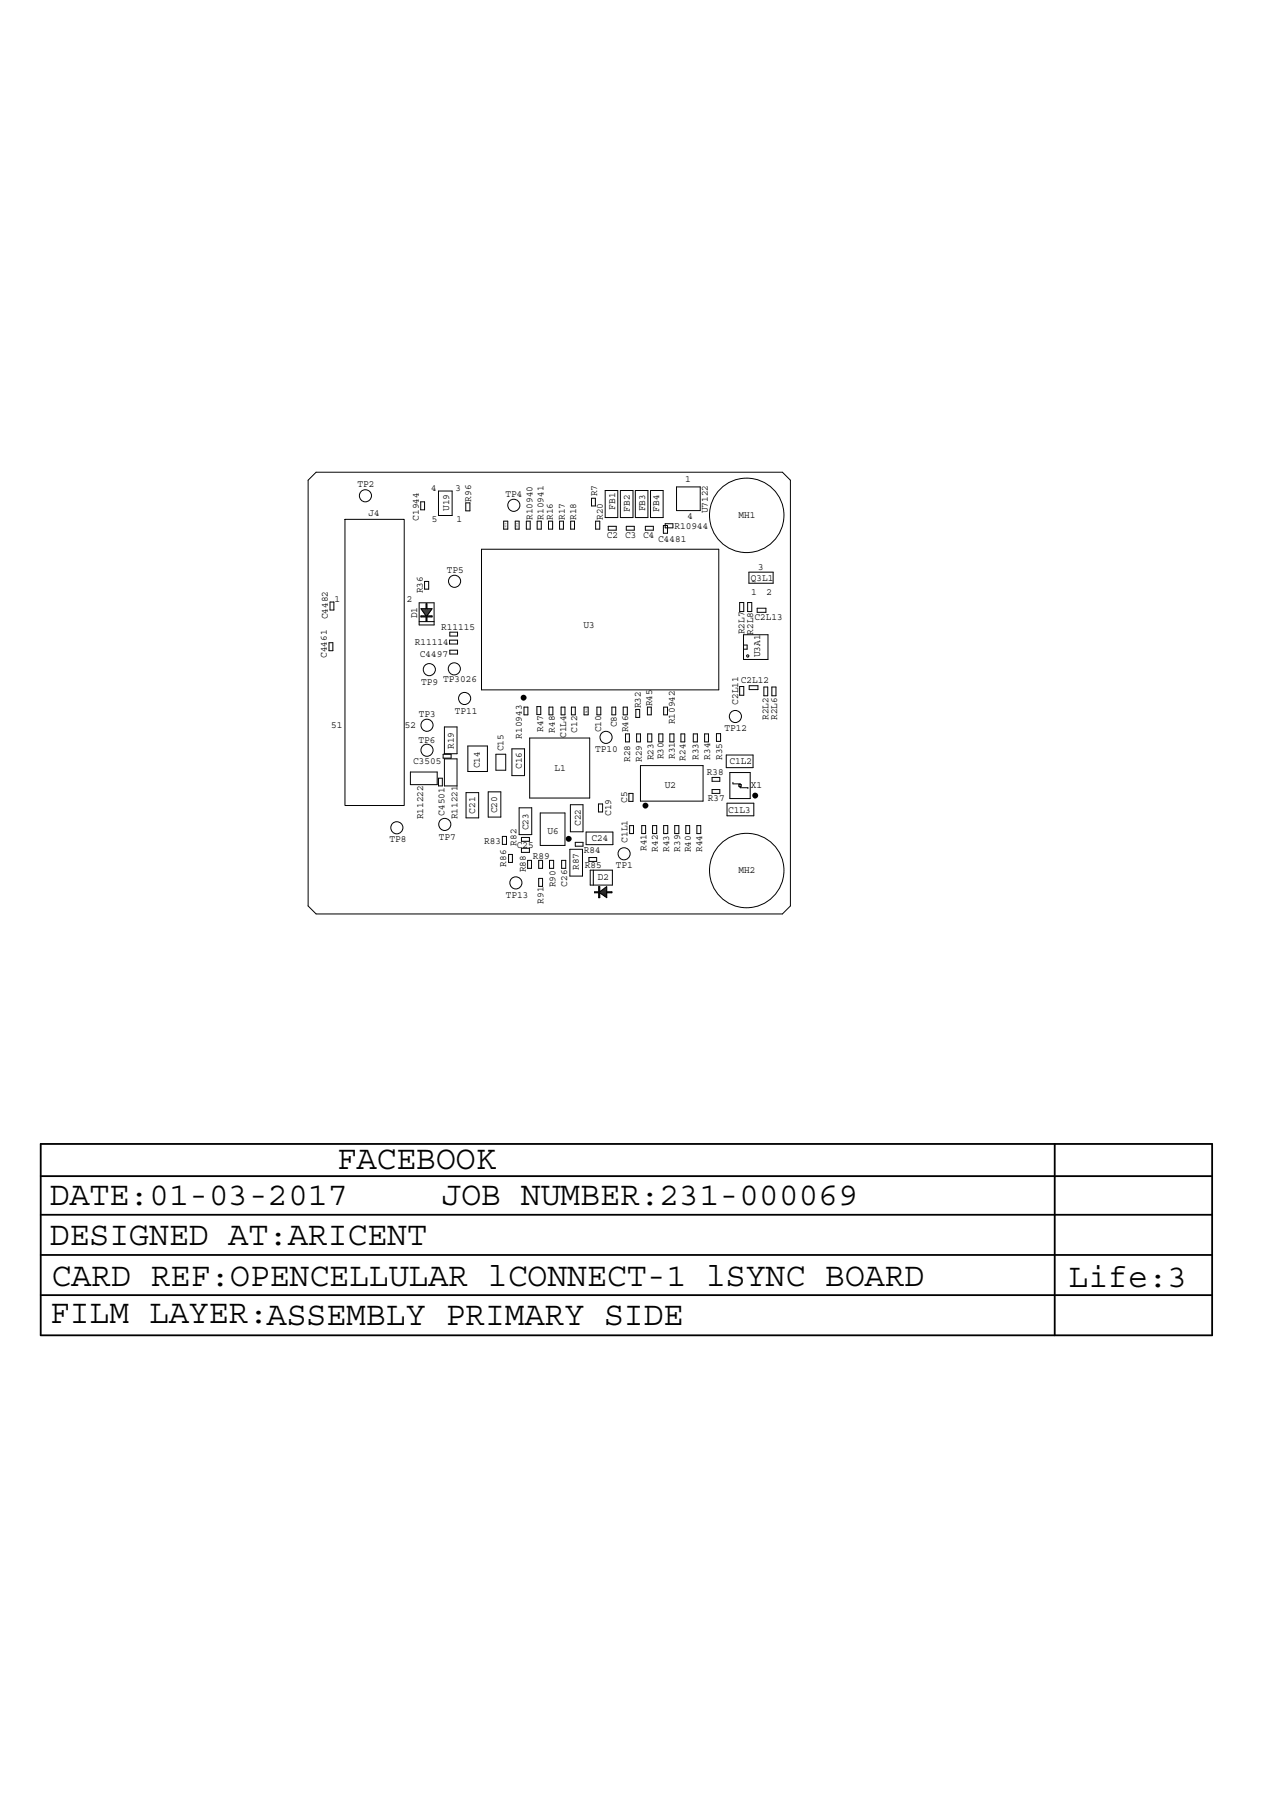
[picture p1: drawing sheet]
<svg xmlns="http://www.w3.org/2000/svg" width="210mm" height="297mm" viewBox="0 0 210 297" stroke-linecap="round" stroke-linejoin="round" font-family="sans-serif">
<path d="M6.7 188h192.5v31.5h-192.5zM6.7 199.7h192.5M6.7 193.3h192.5M173.3 188v31.5M6.7 212.9h192.5M6.7 206.3h192.5" fill="none" stroke="#000" stroke-width=".3"/>
<g fill="none" stroke="#000" stroke-width=".16">
<path d="M50.6 78.9l1.3-1.3h76.7l1.3 1.3v70l-1.3 1.3h-76.7l-1.3-1.3zM54.2 99h.7v1.3h-.7zM56.7 85.4h9.7v47h-9.7zM68.9 99.1h2.4v3.6h-2.4zM69.1 82.5h.7v1.3h-.7zM69.8 95.6h.6v1.2h-.6zM70 99.9h.1M70 99.8h.1M70 99.6h.1M70 99.4h.1M72.1 80.7h2.2v4h-2.2zM76.5 82.7h.7v1.3h-.7z"/>
<path d="M79.1 90.3h39v23.1h-39zM82.8 85.7h.6v1.3h-.6zM84.7 85.7h.6v1.3h-.6zM86.5 85.7h.6v1.3h-.6zM88.3 85.7h.6v1.3h-.6zM90.1 85.7h.7v1.3h-.7zM91.9 85.7h.7v1.3h-.7zM93.8 85.7h.6v1.3h-.6zM97.2 81.9h.6v1.3h-.6zM97.9 85.7h.7v1.3h-.7zM99.4 80.6h2.1v4.5h-2.1zM99.9 86.5h1.4v.6h-1.4z"/>
<path d="M101.9 80.6h2.1v4.5h-2.1zM102.9 86.5h1.3v.6h-1.3zM104.4 80.6h2.1v4.5h-2.1zM106 86.5h1.4v.6h-1.4zM106.9 80.6h2.1v4.5h-2.1zM109 86.4h.7v1.2h-.7zM109.3 86.1h1.3v.7h-1.3zM111.2 80h3.9v3.9h-3.9zM121.5 99h.7v1.5h-.7zM122.9 99h.6v1.5h-.6zM123.1 94h3.9v1.9h-3.9zM124.4 100h1.5v.6h-1.5z"/>
<path d="M54.1 105.6h.6v1.4h-.6zM68.9 102.2h2.4M69.2 101.3h1.8M69.2 100.1h.8v-.9h.1v.9h.9l-.9 1.1h.9v.2h-.9v.7h-.1v-.7h-.8v-.2h.8zM69.2 100.1h1.8M69.3 100.3h1.6M69.4 100.4h1.3M69.6 100.6h1M69.7 100.8h.8M69.8 100.9h.6M69.9 101.1h.3M70 102h.1"/>
<path d="M70 101.8h.1M70 101.6h.1M70 101.4h.1M73 119.5h2.1v4.4h-2.1zM73.9 105.2h1.3v.7h-1.3zM73.9 103.9h1.3v.6h-1.3zM73.9 106.9h1.3v.6h-1.3zM86.1 116.2h.6v1.3h-.6zM88.2 116.1h.7v1.4h-.7zM90.2 116.2h.6v1.3h-.6zM92.2 116.2h.6v1.3h-.6zM93.9 116.2h.6v1.3h-.6z"/>
<path d="M96 116.2h.6v1.3h-.6zM98.1 116.2h.6v1.3h-.6zM100.5 116.2h.7v1.3h-.7zM102.4 116.2h.7v1.3h-.7zM104.5 116.6h.6v1.3h-.6zM106.4 116.2h.6v1.3h-.6zM109.1 116.2h.6v1.3h-.6zM121.5 112.8h.7v1.5h-.7zM122.2 106h.6v.7h-.6M122.2 104.3h4v4.1h-4zM122.7 107.7h.3v.2h-.3zM123.1 112.7h1.4v.6h-1.4z"/>
<path d="M125.5 112.9h.7v1.5h-.7zM126.8 112.9h.7v1.5h-.7zM67.4 126.9h4.4v2.1h-4.4zM72.1 127.9h.6v1.3h-.6zM72.8 124h1.3v.6h-1.3zM73 124.7h2.1v4.5h-2.1zM76.6 130.3h2.1v4.1h-2.1zM76.9 122.6h3.2v4.2h-3.2zM80.2 130.2h2.1v4.1h-2.1zM81.5 124h1.6v2.6h-1.6zM82.5 137.5h.7v1.3h-.7zM84.1 123.1h2.1v4.4h-2.1z"/>
<path d="M85.3 132.8h2.1v4.4h-2.1zM85.7 139.4h1.3v.7h-1.3zM85.7 137.6h1.3v.7h-1.3zM87 121.3h9.9v9.9h-9.9zM88.8 133.6h4v5.4h-4zM93.6 139.6h2.1v4.4h-2.1zM93.7 132.3h2.1v4.4h-2.1zM94.5 138.4h1.3v.7h-1.3zM96.3 136.8h4.4v2h-4.4zM98.3 132.1h.7v1.4h-.7zM102.8 120.6h.6v1.3h-.6zM103.3 130.4h.7v1.3h-.7z"/>
<path d="M103.5 135.7h.6v1.3h-.6zM104.6 120.6h.6v1.3h-.6zM105.2 125.8h10.3v5.9h-10.3zM105.5 135.7h.6v1.3h-.6zM106.4 120.6h.7v1.3h-.7zM107.2 135.7h.7v1.3h-.7zM108.2 120.6h.7v1.3h-.7zM109.1 135.7h.6v1.3h-.6zM110.1 120.6h.6v1.3h-.6zM110.9 135.7h.6v1.3h-.6zM111.9 120.6h.6v1.3h-.6zM112.7 135.7h.6v1.3h-.6z"/>
<path d="M113.9 120.6h.7v1.3h-.7zM114.5 135.7h.6v1.3h-.6zM115.8 120.6h.6v1.3h-.6zM117 129.8h1.3v.6h-1.3zM117 127.8h1.3v.6h-1.3zM117.7 120.6h.7v1.3h-.7zM119.3 124.1h4.4v2.1h-4.4zM119.5 132h4.4v2.1h-4.4zM119.9 127h3.4v4.3h-3.4zM120.4 128.6v.2h1.2v.1M121.4 129h.4v.2h-.4zM121.5 129.3h.3"/>
<path d="M121.5 128.9h.3M121.6 129.3v.2h1.3v.1M83.6 140.4h.6v1.3h-.6zM86.7 141.4h.6v1.3h-.6zM88.5 141.4h.7v1.3h-.7zM88.5 144.4h.7v1.3h-.7zM90.3 141.4h.7v1.3h-.7zM92.3 141.4h.7v1.3h-.7zM96.8 140.9h1.2v.7h-1.2zM97 143h3.6v2.5h-3.6zM97.5 143v2.5M97.7 146.7h2.8"/>
<path d="M98.4 147.5h.2M98.4 147.3h.2M98.4 147.2h.2M98.4 147h.2M98.4 146.8h.2M98.4 146.5h.2M98.4 146.3h.2M98.4 146.2h.2M98.4 146h.2M98.4 145.8h.2M98.4 145.7h.2v.9l1.1-.9v.9h.8v.1h-.8v.8l-1.1-.8v.8h-.2v-.8h-.7v-.1h.7zM98.6 146.5h1.1"/>
<path d="M98.7 146.8h1M98.9 146.3h.8M98.9 147h.8M99.1 146.2h.6M99.1 147.2h.6M99.4 146h.3M99.4 147.3h.3M99.6 145.8h.1M99.7 147.5h.1"/>
<circle cx="60" cy="81.5" r="1"/>
<circle cx="74.7" cy="95.5" r="1"/>
<circle cx="84.4" cy="83" r="1"/>
<circle cx="122.7" cy="84.7" r="6.1"/>
<circle cx="70.2" cy="119.2" r="1"/>
<circle cx="70.5" cy="110.1" r="1"/>
<circle cx="74.7" cy="109.9" r="1"/>
<circle cx="76.3" cy="114.8" r="1"/>
<circle cx="120.8" cy="117.8" r="1"/>
<circle cx="65.2" cy="136" r="1"/>
<circle cx="70.2" cy="123.3" r="1"/>
<circle cx="73.1" cy="135.5" r="1"/>
<circle cx="99.6" cy="121.2" r="1"/>
<circle cx="84.8" cy="145.1" r="1"/>
<circle cx="102.5" cy="140.3" r="1"/>
<circle cx="122.7" cy="143.1" r="6.1"/>
</g>
<path d="M85.9 114.5h.3v.3h-.3zM93.3 137.7h.3v.3h-.3zM105.9 132.2h.3v.4h-.3zM123.9 130.6h.4v.3h-.4z" fill="none" stroke="#000" stroke-width=".51"/>
<g font-size="5.5">
<text x="55.4" y="192.2">FACEBOOK</text>
<text x="8.2" y="198.1">DATE:01-03-2017</text>
<text x="72.6" y="198.1">JOB NUMBER:231-000069</text>
<text x="8.2" y="204.7">DESIGNED AT:ARICENT</text>
<text x="8.5" y="211.3">CARD REF:OPENCELLULAR lCONNECT-1 lSYNC BOARD</text>
<text x="175.6" y="211.5">Life:3</text>
<text x="8.2" y="217.4">FILM LAYER:ASSEMBLY PRIMARY SIDE</text>
</g>
<g font-size="1.6">
<text x="58.8" y="80.1">TP2</text>
<text x="70.8" y="80.7">4</text>
<text x="73.8" y="84" transform="rotate(-90 73.8 84)">U19</text>
<text x="74.8" y="80.6">3</text>
<text x="77.4" y="82.4" transform="rotate(-90 77.4 82.4)">R96</text>
<text x="83.1" y="81.8">TP4</text>
<text x="98.1" y="81.6" transform="rotate(-90 98.1 81.6)">R7</text>
<text x="101.1" y="83.8" transform="rotate(-90 101.1 83.8)">FB1</text>
<text x="112.6" y="79.3">1</text>
<text x="60.6" y="84.8">J4</text>
<text x="68.8" y="85.6" transform="rotate(-90 68.8 85.6)">C1944</text>
<text x="71" y="85.9">5</text>
<text x="75" y="85.7">1</text>
<text x="87.5" y="85.4" transform="rotate(-90 87.5 85.4)">R10940</text>
<text x="89.3" y="85.4" transform="rotate(-90 89.3 85.4)">R10941</text>
<text x="90.8" y="85.4" transform="rotate(-90 90.8 85.4)">R16</text>
<text x="92.8" y="85.4" transform="rotate(-90 92.8 85.4)">R17</text>
<text x="94.7" y="85.4" transform="rotate(-90 94.7 85.4)">R18</text>
<text x="99.1" y="85.4" transform="rotate(-90 99.1 85.4)">R20</text>
<text x="99.7" y="88.4">C2 C3 C4</text>
<text x="103.5" y="84.1" transform="rotate(-90 103.5 84.1)">FB2</text>
<text x="106" y="84" transform="rotate(-90 106 84)">FB3</text>
<text x="108.2" y="89">C4481</text>
<text x="108.3" y="84.1" transform="rotate(-90 108.3 84.1)">FB4</text>
<text x="110.8" y="86.9">R10944</text>
<text x="113" y="85.3">4</text>
<text x="116.3" y="84.3" transform="rotate(-90 116.3 84.3)">U7122</text>
<text x="121.3" y="85.1">MH1</text>
<text x="73.4" y="94.1">TP5</text>
<text x="123.4" y="95.5">Q3L1</text>
<text x="124.6" y="93.6">3</text>
<text x="53.8" y="101.8" transform="rotate(-90 53.8 101.8)">C4482</text>
<text x="55" y="98.9">1</text>
<text x="66.8" y="98.9">2</text>
<text x="68.5" y="101.6" transform="rotate(-90 68.5 101.6)">D1</text>
<text x="69.5" y="97.5" transform="rotate(-90 69.5 97.5)">R36</text>
<text x="123.4" y="97.8">1</text>
<text x="124" y="101.9">C2L13</text>
<text x="125.9" y="97.8">2</text>
<text x="68.2" y="106.1">R11114</text>
<text x="69" y="108">C4497</text>
<text x="72.5" y="103.5">R11115</text>
<text x="95.9" y="103.1">U3</text>
<text x="122.3" y="104.2" transform="rotate(-90 122.3 104.2)">R2L7</text>
<text x="123.7" y="104.3" transform="rotate(-90 123.7 104.3)">R2L8</text>
<text x="53.7" y="108.1" transform="rotate(-90 53.7 108.1)">C4461</text>
<text x="69.2" y="112.6">TP9</text>
<text x="72.8" y="112.1">TP3026</text>
<text x="121.7" y="112.3">C2L12</text>
<text x="124.9" y="108.1" transform="rotate(-90 124.9 108.1)">U3A1</text>
<text x="54.4" y="119.6">51</text>
<text x="66.5" y="119.7">52</text>
<text x="68.8" y="117.8">TP3</text>
<text x="74.8" y="117.4">TP11</text>
<text x="101.3" y="119.5" transform="rotate(-90 101.3 119.5)">C8</text>
<text x="105.3" y="116.4" transform="rotate(-90 105.3 116.4)">R32</text>
<text x="107.2" y="116.1" transform="rotate(-90 107.2 116.1)">R45</text>
<text x="110.9" y="119.1" transform="rotate(-90 110.9 119.1)">R10942</text>
<text x="121.3" y="115.8" transform="rotate(-90 121.3 115.8)">C2L11</text>
<text x="126.3" y="118.3" transform="rotate(-90 126.3 118.3)">R2L2</text>
<text x="127.7" y="118.3" transform="rotate(-90 127.7 118.3)">R2L6</text>
<text x="67.9" y="125.5">C3505</text>
<text x="68.8" y="122.1">TP6</text>
<text x="74.6" y="123.1" transform="rotate(-90 74.6 123.1)">R19</text>
<text x="82.8" y="123.5" transform="rotate(-90 82.8 123.5)">C15</text>
<text x="85.7" y="121.4" transform="rotate(-90 85.7 121.4)">R10943</text>
<text x="89.2" y="120.3" transform="rotate(-90 89.2 120.3)">R47</text>
<text x="91.1" y="120.4" transform="rotate(-90 91.1 120.4)">R48</text>
<text x="93" y="121.3" transform="rotate(-90 93 121.3)">C1L4</text>
<text x="94.8" y="120.4" transform="rotate(-90 94.8 120.4)">C12</text>
<text x="97.8" y="123.5">TP10</text>
<text x="98.8" y="120.4" transform="rotate(-90 98.8 120.4)">C10</text>
<text x="103.2" y="120.4" transform="rotate(-90 103.2 120.4)">R46</text>
<text x="103.5" y="125.2" transform="rotate(-90 103.5 125.2)">R28</text>
<text x="105.5" y="125.2" transform="rotate(-90 105.5 125.2)">R29</text>
<text x="107.4" y="124.9" transform="rotate(-90 107.4 124.9)">R23</text>
<text x="109.1" y="124.8" transform="rotate(-90 109.1 124.8)">R30</text>
<text x="110.9" y="124.7" transform="rotate(-90 110.9 124.7)">R31</text>
<text x="112.6" y="125" transform="rotate(-90 112.6 125)">R24</text>
<text x="114.8" y="124.9" transform="rotate(-90 114.8 124.9)">R33</text>
<text x="116.7" y="124.9" transform="rotate(-90 116.7 124.9)">R34</text>
<text x="118.7" y="124.9" transform="rotate(-90 118.7 124.9)">R35</text>
<text x="119" y="120.2">TP12</text>
<text x="119.8" y="125.6">C1L2</text>
<text x="78.9" y="126.3" transform="rotate(-90 78.9 126.3)">C14</text>
<text x="85.8" y="126.4" transform="rotate(-90 85.8 126.4)">C16</text>
<text x="91.1" y="126.8">L1</text>
<text x="103" y="131.9" transform="rotate(-90 103 131.9)">C5</text>
<text x="109.2" y="129.5">U2</text>
<text x="116.2" y="127.4">R38</text>
<text x="116.3" y="131.7">R37</text>
<text x="123.4" y="129.5">X1</text>
<text x="69.6" y="134.7" transform="rotate(-90 69.6 134.7)">R11222</text>
<text x="73" y="134" transform="rotate(-90 73 134)">C4501</text>
<text x="75.2" y="134.7" transform="rotate(-90 75.2 134.7)">R11221</text>
<text x="78.1" y="133.7" transform="rotate(-90 78.1 133.7)">C21</text>
<text x="81.7" y="133.7" transform="rotate(-90 81.7 133.7)">C20</text>
<text x="86.8" y="136.5" transform="rotate(-90 86.8 136.5)">C23</text>
<text x="90" y="137">U6</text>
<text x="95.5" y="135.7" transform="rotate(-90 95.5 135.7)">C22</text>
<text x="100.4" y="134.1" transform="rotate(-90 100.4 134.1)">C19</text>
<text x="119.7" y="133.6">C1L3</text>
<text x="64" y="138.4">TP8</text>
<text x="72.1" y="138.1">TP7</text>
<text x="79.5" y="138.7">R83</text>
<text x="83.2" y="142.5" transform="rotate(-90 83.2 142.5)">R86</text>
<text x="84.9" y="139" transform="rotate(-90 84.9 139)">R82</text>
<text x="84.9" y="139.3">C25</text>
<text x="86.4" y="143.4" transform="rotate(-90 86.4 143.4)">R88</text>
<text x="87.5" y="141.1">R89</text>
<text x="95.1" y="143" transform="rotate(-90 95.1 143)">R87</text>
<text x="95.9" y="140.1">R84</text>
<text x="96.1" y="142.7">R85</text>
<text x="97.2" y="138.2">C24</text>
<text x="101.2" y="142.7">TP1</text>
<text x="103.1" y="138.5" transform="rotate(-90 103.1 138.5)">C1L1</text>
<text x="106.2" y="139.9" transform="rotate(-90 106.2 139.9)">R41</text>
<text x="108.1" y="140" transform="rotate(-90 108.1 140)">R42</text>
<text x="109.9" y="140.1" transform="rotate(-90 109.9 140.1)">R43</text>
<text x="111.8" y="140" transform="rotate(-90 111.8 140)">R39</text>
<text x="113.5" y="140.1" transform="rotate(-90 113.5 140.1)">R40</text>
<text x="115.4" y="140.1" transform="rotate(-90 115.4 140.1)">R44</text>
<text x="121.3" y="143.4">MH2</text>
<text x="83.1" y="147.6">TP13</text>
<text x="89.3" y="148.5" transform="rotate(-90 89.3 148.5)">R91</text>
<text x="91.3" y="145.9" transform="rotate(-90 91.3 145.9)">R90</text>
<text x="93.2" y="145.7" transform="rotate(-90 93.2 145.7)">C26</text>
<text x="98.2" y="144.7">D2</text>
</g>
<g font-size=".4">
<text x="82.9" y="86" transform="rotate(90 82.9 86)">R26</text>
<text x="84.8" y="86" transform="rotate(90 84.8 86)">R27</text>
<text x="96.5" y="117.2" transform="rotate(-90 96.5 117.2)">R49</text>
</g>
</svg>
